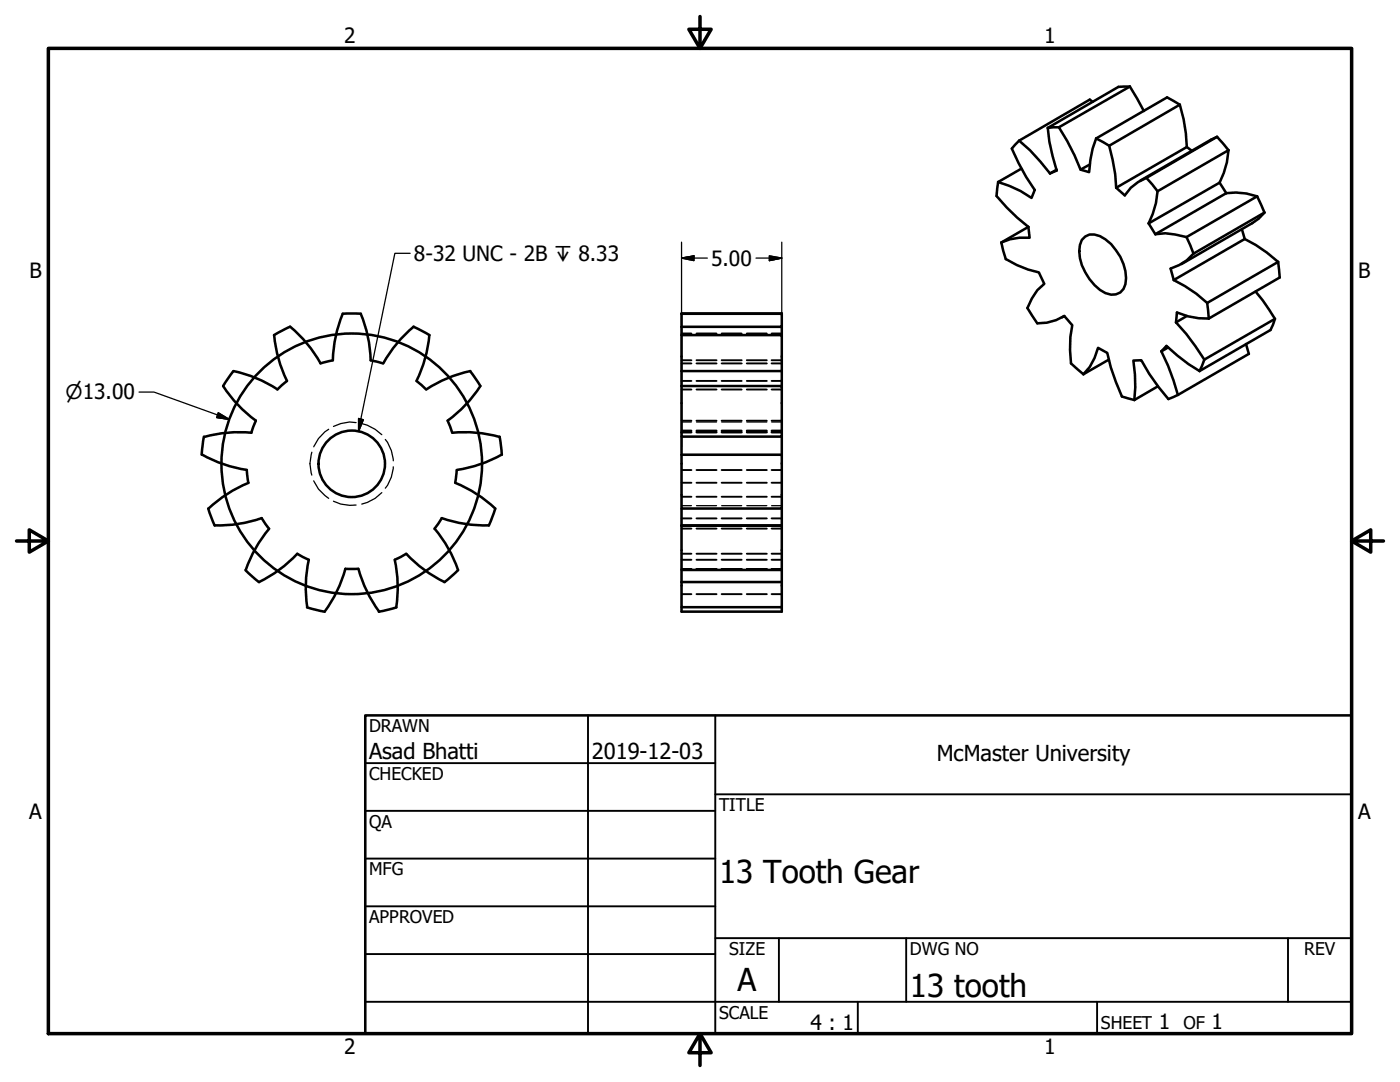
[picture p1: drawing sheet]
<svg xmlns="http://www.w3.org/2000/svg" width="279mm" height="216mm" viewBox="0 0 279 216" stroke-linecap="round" stroke-linejoin="round" font-family="sans-serif">
<!-- layer: Visible (ANSI) -->
<g fill="none" stroke="#000" stroke-width=".51">
<path d="M225.5 17.3l2.8 4.9M225.5 17.3h-2.3l-14.1 8.2M225.5 17.3l-14.2 8.1M199.2 36.3l-.3 2.8 2 2.3 2.1 2 2.2 1.9M203.4 28.1l2.1 1.9 4 4.6M203.4 28.1l-1.5 1.6 2.9 5.6 1.7 2.6-.6 1.6-2.3-1.4-2.2-1-2.2-.8M203.8 33.7l-4.6 2.6M209.1 25.5l.3 2.8 1.5 5.7-1.4 .6M210.9 33.8l-1.4 .8M211.3 25.4l1.7 2.7 1.4 2.9 1.2 2.8 1.8 .6 .2-2.5 .5-2.2 .7-2.1M211.3 25.4l-2.2 .1M217.5 32.8l-1.9 1"/>
<path d="M218.1 20.3l-.6-.4-14.1 8.2M218.8 27.6l2.6 1.5M221.4 29.1l1.2 5.7 .2 2.7M228.8 35.5l-1.7 .8-1.4 1.2-1.2 1.5-1.7-1.5M228.8 35.5l2.2 2.7M231 38.2l-.3 2.3-.6 2.2-.9 1.9M235.5 20.9l.7 2.9 .5 2.8 .2 2.7M235.5 20.9l-2.6-1.5-14.1 8.2M235.5 20.9l-14.1 8.2M236.9 29.3l1 .8M236.9 29.3l-14.1 8.2M242.9 27.3l2.3 2.7"/>
<path d="M242.9 27.3l-14.1 8.2M242.9 27.3l-1.2 .6-14.2 8.2M243.4 36.4l1.3 2.1M243.4 36.4l-14.2 8.2M244.7 38.5l1.9-.1 2.1 .2 2.2 .6M244.7 38.5l-14.1 8.2M245.2 30l-.3 2.4-.7 2.1-.8 1.9M245.2 30l-14.2 8.2M250.9 39.2l1.4 3.2M250.9 39.2l-14.1 8.1M199.8 48.4l.9 3.3 2.2 1.2 2.3 .9 2.1 .6 1.1 2.2-1.4 1.3-1.1 1.7-.9 1.9 2 3 1.9-.1 1.9-.5 1.6-.8 1.6 1.8-.4 2.3v2.6l.1 2.7 2.5 2.2M205.2 45.3l.3 2.1h-2l-2 .4-1.7 .6"/>
<path d="M205.2 45.3l-5.4 3.1M216.6 47.2a3.5 3.5 0 0 1 4 .6 9.8 9.8 0 0 1 4 8.9 2.64 2.64 0 0 1-4 1.8 10.3 10.3 0 0 1-5.2-8.4l.1-1.2 .4-1zM229.2 44.6l1.4 2.1M230.6 46.7l1.9-.2 2.1 .3 2.2 .5M234.3 55.9l2.2 1.2 2.3 1.5 2.1 1.9M236.8 47.3l1.4 3.3M238.2 50.6l-1.3 1.3-1.6 1-1.7 .7 .7 2.3M247.8 45.7l.6 2M248.4 47.7l2.2 1.2 2.3 1.5 2.2 1.9M248.4 47.7l-14.1 8.2M250.6 58.2l1.4 1.7 2.4 3.7M252.3 42.4l-1.1 1.2-1.3 .9-14.1 8.2"/>
<path d="M252.3 42.4l-14.1 8.2M255.1 52.3l.3 3.1-14.2 8.2M255.1 52.3l-14.2 8.2M44.5 77l2.1-3a25.9 25.9 0 0 1 8.8 3.7M44.5 77a26 26 0 0 0 6.6 6.9l-.9 2.4M54.7 66.9a25.9 25.9 0 0 0 2.6 9.1M57.3 76l-1.9 1.7M57.9 65.2l-3.2 1.7M57.9 65.2a25.4 25.4 0 0 1 6.1 7.3l2.4-.6a26.3 26.3 0 0 1 2-9.3h3.6a26.4 26.4 0 0 1 2 9.3l2.4 .6M82.5 65.2l3.2 1.7M82.6 65.2a25.9 25.9 0 0 0-6.1 7.3M85.7 66.9a26.9 26.9 0 0 1-2.6 9.1l1.9 1.7"/>
<path d="M93.8 74l2.1 3M93.9 74a25.9 25.9 0 0 0-8.8 3.7M95.9 77a26.1 26.1 0 0 1-6.6 6.9l.9 2.4M136 66.9h20v10.1M136 62.6h20v2.6h-20M136 74h20M156 62.6l-20-.1v24.6h20v-10.1h-20M156 65.2v1.7M212.4 63.1l-.4 .2M216.2 74.7l1.3-1.5 .9-1.8 .7-2 1.9 1 .7 2.9 2.2 5.8 2.5 .7M221.3 71.8l-5.1 2.9M231.1 77.1l-4.7 2.7"/>
<path d="M231.8 70.1l1-1.1 4.4 3.6 2.2 1.4M231.8 70.1l1.3 2.9 2 5.8M233.1 69.3l-1.3 .8M234.7 64.3l2 2.3 3.6 5.2M235.1 78.8l-1.9 .8-2-2.4-1.8-2.6-1.6-2.7h-1.6l.3 2.8 .1 2.6-.2 2.5M236.9 63.1l-2.2 1.2M240.3 71.8l-.9 2.2M240.9 60.5l.3 3.1M241.2 63.6l-2-.1-2.1-.4-2.2-.7-.2 1.9M248.7 68.6l.5 2-14.1 8.2M254.4 63.6l-.8 2.2-14.2 8.2M254.4 63.6l-14.1 8.2"/>
<path d="M40.3 90.7a25.9 25.9 0 0 0 9 3.1M40.7 87.1l-.4 3.6M49.3 93.8l.3 2.5M49.6 96.4a25.9 25.9 0 0 0-8 5.1M50.2 86.4a25.9 25.9 0 0 0-9.5 .8M90.3 86.4a25.9 25.9 0 0 1 9.4 .8M91.1 93.8l-.3 2.5a26 26 0 0 1 8 5.2l-1.2 3.4M99.7 87.1l.4 3.6M100.2 90.7a25.9 25.9 0 0 1-9 3.1M136 87.1v14.4h20v-10.8h-20M156 87.1v3.6M41.6 101.5l1.2 3.4"/>
<path d="M52.2 103.4a25.9 25.9 0 0 1-9.3 1.4M52.2 103.4l1.5 2.1M53.7 105.5a25.9 25.9 0 0 0-4.7 8.3M61.6 111.7l-2.3-1.2a26.5 26.5 0 0 1-7.6 5.6l-2.7-2.3M61.6 111.7a25.9 25.9 0 0 0-.3 9.5M71.5 113.5h-2.6a26 26 0 0 1-4.1 8.5l-3.5-.8M71.5 113.5a25.9 25.9 0 0 0 4.2 8.5M78.8 111.7a25.9 25.9 0 0 1 .3 9.5M86.7 105.5a25.5 25.5 0 0 1 4.7 8.3l-2.7 2.3a26.7 26.7 0 0 1-7.6-5.6l-2.3 1.2M88.2 103.4l-1.5 2.1M88.2 103.4a25.9 25.9 0 0 0 9.3 1.4M136 113.7v7.5h20v-7.5"/>
<path d="M136 104.8l20 .1M136 101.5v12.2h20v-8.8M136 116.1h20M136 104.9h20M156 101.5v3.3M79.1 121.2l-3.5 .9M136 121.2v.8h20v-.8"/>
<circle cx="70.2" cy="92.6" r="26"/>
<circle cx="70.2" cy="92.6" r="6.6"/>
</g>
<!-- layer: Hidden Narrow (ANSI) -->
<g fill="none" stroke="#000" stroke-width=".25">
<path d="M62.2 90.2a7 7 0 0 0 0 4.6M62.6 95.9a7.5 7.5 0 0 0 3 3.5M65.6 85.7a7.5 7.5 0 0 0-3 3.5M71.1 84.3l-1.3-.1-1.8 .3-1.5 .6M72.2 84.5l1.1 .3 1.6 .9 1.3 1M76.2 98.3l-1.3 1.1-1.6 .9-1.1 .3M76.9 87.7a7.4 7.4 0 0 1 1.6 4.2M78.5 93.2a7.4 7.4 0 0 1-1.6 4.2M136 84.2h2M139 84.2h4M144 84.2h4M149 84.2h4"/>
<path d="M154 84.2h2M66.5 100l1.5 .6 1.8 .2h1.3M136 100.9h2M139 100.9h4M144 100.9h4M149 100.9h4M154 100.9h2"/>
</g>
<!-- layer: Hidden (ANSI) -->
<g fill="none" stroke="#000" stroke-width=".38">
<path d="M136 77.7h2M136 76h2M136 72.5h2M136 71.9h2M136 66.5h2M139 77.7h4M139 76h4M139 72.5h4M139 71.9h4M139 66.5h4M144 77.7h4M144 76h4"/>
<path d="M144 72.5h4M144 71.9h4M144 66.5h4M149 77.7h4M149 76h4M149 72.5h4M149 71.9h4M149 66.5h4M154 77.7h2M154 76h2M154 72.5h2M154 71.9h2"/>
<path d="M154 66.5h2M136 96.3h2M136 93.8h2M136 86.3h2M136 83.9h2M136 86.2h2M136 99.1h2M136 85.9h2M139 96.3h4M139 93.8h4M139 86.3h4M139 83.9h4"/>
<path d="M139 86.2h4M139 99.1h4M139 85.9h4M144 96.3h4M144 93.8h4M144 86.3h4M144 83.9h4M144 86.2h4M144 99.1h4M144 85.9h4M149 96.3h4M149 93.8h4"/>
<path d="M149 86.3h4M149 83.9h4M149 86.2h4M149 99.1h4M149 85.9h4M154 96.3h2M154 93.8h2M154 86.3h2M154 83.9h2M154 86.2h2M154 99.1h2M154 85.9h2"/>
<path d="M136 113.5h2M136 111.7h2M136 110.5h2M136 105.5h2M136 103.4h2M136 118.6h2M139 113.5h4M139 111.7h4M139 110.5h4M139 105.5h4M139 103.4h4M139 118.6h4"/>
<path d="M144 113.5h4M144 111.7h4M144 110.5h4M144 105.5h4M144 103.4h4M144 118.6h4M149 113.5h4M149 111.7h4M149 110.5h4M149 105.5h4M149 103.4h4M149 118.6h4"/>
<path d="M154 113.5h2M154 111.7h2M154 110.5h2M154 105.5h2M154 103.4h2M154 118.6h2"/>
</g>
<!-- layer: Border (ANSI) -->
<path d="M9.7 9.7h260v196.5h-260zM139.7 3.3v6.4l-2.2-3.9h4.4l-2.2 3.9M3.3 107.9h6.4l-3.9-2.2v4.5l3.9-2.3M269.7 107.9l3.9 2.3v-4.5l-3.9 2.2h6.4M139.7 206.2l2.2 3.9h-4.4l2.2-3.9v6.4" fill="none" stroke="#000" stroke-width=".7"/>
<!-- layer: Title (ANSI) -->
<g fill="none" stroke="#000" stroke-width=".38">
<path d="M72.9 152.3h69.8M117.3 142.7v63.5M142.7 158.5h127M142.7 142.7v63.5M72.9 161.8h69.8M72.9 171.3h69.8M72.9 199.9h196.8M72.9 180.8h69.8M72.9 190.4h69.8M142.7 187.2h127M155.4 187.2v12.7M171.2 199.9v6.3"/>
<path d="M180.8 187.2v12.7M218.9 199.9v6.3M257 187.2v12.7"/>
</g>
<path d="M72.9 142.7h196.8v63.5h-196.8z" fill="none" stroke="#000" stroke-width=".51"/>
<!-- layer: Dimension (ANSI) -->
<path d="M136 51.5l2.5-.4v.9zM136 51.5h5.2M136 48.3v40.9M150.9 51.5h5.1M153.5 51.1l2.5 .4-2.5 .5zM156 48.3v40.9M27.7 78.2h3l15.1 5.5M43.6 82.4l2.2 1.3-2.6-.4z" fill="none" stroke="#000" stroke-width=".25"/>
<path d="M136 51.5l2.5-.4zM136 51.5l2.5-.4v.9zM153.5 52l2.5-.5zM153.5 51.1l2.5 .4-2.5 .5zM43.2 83.3l2.6 .4zM43.6 82.4l2.2 1.3-2.6-.4z" fill="#000" stroke="#000" stroke-width=".25"/>
<!-- layer: Symbol (ANSI) -->
<path d="M81.9 50.5h-3.1l-7.2 35.6M71.6 83.5l.9 .3-.9 2.3z" fill="none" stroke="#000" stroke-width=".25"/>
<path d="M71.6 83.5v2.6zM71.6 83.5l.9 .3-.9 2.3z" fill="#000" stroke="#000" stroke-width=".25"/>
<g font-size="6.3">
<text x="143.5" y="176.3">13 Tooth Gear</text>
<text x="147.2" y="197.7">A</text>
<text x="181.6" y="199">13 tooth</text>
</g>
<g font-size="4.4">
<text x="73.7" y="151.4">Asad Bhatti</text>
<text x="118.1" y="151.4">2019-12-03</text>
<text x="186.9" y="151.8">McMaster University</text>
</g>
<g font-size="4.2">
<text x="68.7" y="8.6">2</text>
<text x="208.4" y="8.6">1</text>
<text x="82.6" y="52.1">8-32 UNC - 2B ↧ 8.33</text>
<text x="141.9" y="53">5.00</text>
<text x="5.9" y="55.5">B</text>
<text x="271.1" y="55.5">B</text>
<text x="5.8" y="163.4">A</text>
<text x="271" y="163.4">A</text>
<text x="161.7" y="205.5">4 : 1</text>
<text x="231.3" y="205.4">1</text>
<text x="241.8" y="205.4">1</text>
<text x="68.7" y="210.3">2</text>
<text x="208.4" y="210.3">1</text>
</g>
<text font-size="4" x="13.1" y="79.7">⌀13.00</text>
<g font-size="3.5">
<text x="73.7" y="146">DRAWN</text>
<text x="73.7" y="155.6">CHECKED</text>
<text x="143.5" y="161.8">TITLE</text>
<text x="73.7" y="165.2">QA</text>
<text x="73.7" y="174.7">MFG</text>
<text x="73.7" y="184.2">APPROVED</text>
<text x="145.5" y="190.6">SIZE</text>
<text x="181.6" y="190.6">DWG NO</text>
<text x="260.3" y="190.5">REV</text>
<text x="143.5" y="203.3">SCALE</text>
<text x="219.7" y="205.4">SHEET</text>
<text x="236.2" y="205.4">OF</text>
</g>
</svg>
